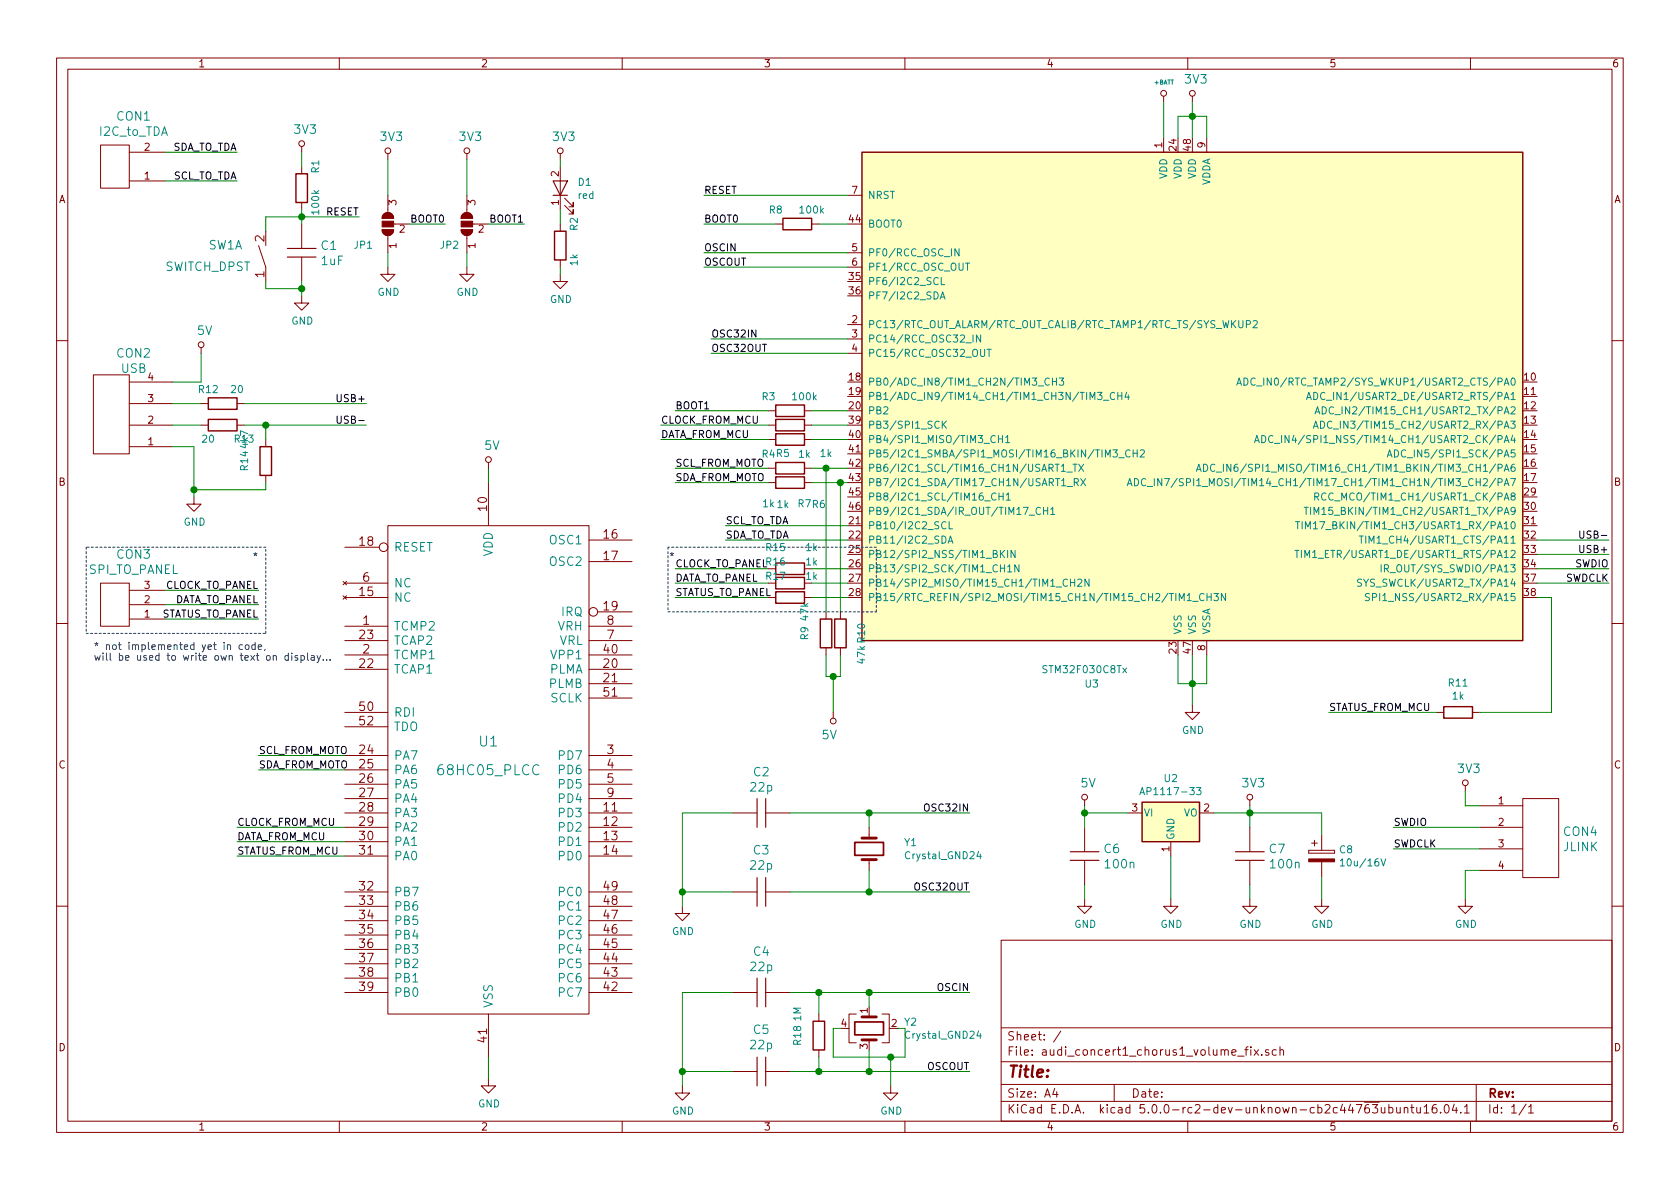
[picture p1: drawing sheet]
EESchema Schematic File Version 4
LIBS:audi_concert1_chorus1_volume_fix-cache
EELAYER 26 0
EELAYER END
$Descr A4 11693 8268
encoding utf-8
Sheet 1 1
Title ""
Date ""
Rev ""
Comp ""
Comment1 ""
Comment2 ""
Comment3 ""
Comment4 ""
$EndDescr
$Comp
L MCU_ST_STM32:STM32F030C8Tx U3
U 1 1
P 8300 2750
F 0 "U3" H 7600 750 50  0000 C CNN
F 1 "STM32F030C8Tx" H 7550 850 50  0000 C CNN
F 2 "Housings_QFP:LQFP-48_7x7mm_Pitch0.5mm" H 10600 4425 50  0001 R TNN
F 3 "http://www.st.com/st-web-ui/static/active/en/resource/technical/document/datasheet/DM00088500.pdf" H 8300 2750 50  0001 C CNN
	1    8300 2750
	1    0    0    -1  
$EndComp
$Comp
L 68HC05:68HC05_PLCC U1
U 1 1
P 3400 5350
F 0 "U1" H 3400 5550 70  0000 C CNN
F 1 "68HC05_PLCC" H 3400 5350 70  0000 C CNN
F 2 "SMD_Packages.pretty:PLCC-52" H 3400 5350 60  0001 C CNN
F 3 "" H 3400 5350 60  0000 C CNN
	1    3400 5350
	1    0    0    -1  
$EndComp
Text Label 1650 5950 0    50   ~ 0
STATUS_FROM_MCU
Text Label 1650 5850 0    50   ~ 0
DATA_FROM_MCU
Text Label 1650 5750 0    50   ~ 0
CLOCK_FROM_MCU
$Comp
L power:GND #PWR0101
U 1 1
P 3400 7500
F 0 "#PWR0101" H 3400 7250 50  0001 C CNN
F 1 "GND" H 3405 7327 50  0000 C CNN
F 2 "" H 3400 7500 50  0001 C CNN
F 3 "" H 3400 7500 50  0001 C CNN
	1    3400 7500
	1    0    0    -1  
$EndComp
Wire Wire Line
	3400 7500 3400 7350
Wire Wire Line
	3400 3250 3400 3350
Wire Wire Line
	2400 5350 1800 5350
Wire Wire Line
	2400 5250 1800 5250
Text Label 1800 5350 0    50   ~ 0
SDA_FROM_MOTO
Text Label 1800 5250 0    50   ~ 0
SCL_FROM_MOTO
$Comp
L con:CONN_2 CON1
U 1 1
P 800 1150
F 0 "CON1" H 669 803 60  0000 C CNN
F 1 "I2C_to_TDA" H 669 909 60  0000 C CNN
F 2 "Pin_Headers.pretty:Pin_Header_Straight_1x02" H 800 1150 50  0001 C CNN
F 3 "" H 800 1150 50  0001 C CNN
	1    800  1150
	-1   0    0    1   
$EndComp
Text Label 1650 1050 2    50   ~ 0
SDA_TO_TDA
Text Label 1650 1250 2    50   ~ 0
SCL_TO_TDA
Wire Wire Line
	1650 1050 1150 1050
Wire Wire Line
	1650 1250 1150 1250
Wire Wire Line
	5900 3750 5050 3750
Text Label 5050 3650 0    50   ~ 0
SCL_TO_TDA
Text Label 5050 3750 0    50   ~ 0
SDA_TO_TDA
Wire Wire Line
	5050 3650 5900 3650
Text Label 4700 3250 0    50   ~ 0
SCL_FROM_MOTO
Wire Wire Line
	4700 3250 5350 3250
$Comp
L Device:R R6
U 1 1
P 5500 3250
F 0 "R6" V 5750 3450 50  0000 C CNN
F 1 "1k" V 5750 3200 50  0000 C CNN
F 2 "Resistors_SMD.pretty:R_0805_HandSoldering" V 5430 3250 50  0001 C CNN
F 3 "~" H 5500 3250 50  0001 C CNN
	1    5500 3250
	0    1    1    0   
$EndComp
$Comp
L Device:R R7
U 1 1
P 5500 3350
F 0 "R7" V 5350 3450 50  0000 C CNN
F 1 "1k" V 5350 3200 50  0000 C CNN
F 2 "Resistors_SMD.pretty:R_0805_HandSoldering" V 5430 3350 50  0001 C CNN
F 3 "~" H 5500 3350 50  0001 C CNN
	1    5500 3350
	0    1    -1   0   
$EndComp
Text Label 4700 3350 0    50   ~ 0
SDA_FROM_MOTO
Wire Wire Line
	4700 3350 5350 3350
$Comp
L Device:R R9
U 1 1
P 5750 4400
F 0 "R9" V 5600 4400 50  0000 C CNN
F 1 "47k" V 5600 4250 50  0000 C CNN
F 2 "Resistors_SMD.pretty:R_0805_HandSoldering" V 5680 4400 50  0001 C CNN
F 3 "~" H 5750 4400 50  0001 C CNN
	1    5750 4400
	1    0    0    1   
$EndComp
$Comp
L Device:R R10
U 1 1
P 5850 4400
F 0 "R10" V 5700 4400 50  0000 C CNN
F 1 "47k" V 5700 4250 50  0000 C CNN
F 2 "Resistors_SMD.pretty:R_0805_HandSoldering" V 5780 4400 50  0001 C CNN
F 3 "~" H 5850 4400 50  0001 C CNN
	1    5850 4400
	-1   0    0    -1  
$EndComp
Wire Wire Line
	5750 4550 5750 4700
Wire Wire Line
	5750 4700 5800 4700
Wire Wire Line
	5850 4700 5850 4550
Wire Wire Line
	5800 4700 5800 4950
Connection ~ 5800 4700
Wire Wire Line
	5800 4700 5850 4700
$Comp
L pwr:5V #PWR0102
U 1 1
P 3400 3250
F 0 "#PWR0102" H 3400 3210 30  0001 C CNN
F 1 "5V" H 3425 3411 60  0000 C CNN
F 2 "" H 3400 3250 50  0001 C CNN
F 3 "" H 3400 3250 50  0001 C CNN
	1    3400 3250
	1    0    0    -1  
$EndComp
$Comp
L pwr:5V #PWR0103
U 1 1
P 5800 4950
F 0 "#PWR0103" H 5800 4910 30  0001 C CNN
F 1 "5V" H 5826 5110 60  0000 C CNN
F 2 "" H 5800 4950 50  0001 C CNN
F 3 "" H 5800 4950 50  0001 C CNN
	1    5800 4950
	-1   0    0    1   
$EndComp
$Comp
L Device:R R11
U 1 1
P 10150 4950
F 0 "R11" V 9943 4950 50  0000 C CNN
F 1 "1k" V 10034 4950 50  0000 C CNN
F 2 "Resistors_SMD.pretty:R_0805_HandSoldering" V 10080 4950 50  0001 C CNN
F 3 "~" H 10150 4950 50  0001 C CNN
	1    10150 4950
	0    1    1    0   
$EndComp
Wire Wire Line
	10700 4150 10800 4150
$Comp
L Device:R R4
U 1 1
P 5500 2950
F 0 "R4" V 5700 2800 50  0000 C CNN
F 1 "1k" V 5700 3050 50  0000 C CNN
F 2 "Resistors_SMD.pretty:R_0805_HandSoldering" V 5430 2950 50  0001 C CNN
F 3 "~" H 5500 2950 50  0001 C CNN
	1    5500 2950
	0    1    1    0   
$EndComp
$Comp
L Device:R R5
U 1 1
P 5500 3050
F 0 "R5" V 5400 3100 50  0000 C CNN
F 1 "1k" V 5400 2800 50  0000 C CNN
F 2 "Resistors_SMD.pretty:R_0805_HandSoldering" V 5430 3050 50  0001 C CNN
F 3 "~" H 5500 3050 50  0001 C CNN
	1    5500 3050
	0    -1   -1   0   
$EndComp
Wire Wire Line
	10300 4950 10800 4950
Wire Wire Line
	10800 4950 10800 4150
$Comp
L Device:R R8
U 1 1
P 5550 1550
F 0 "R8" V 5450 1400 50  0000 C CNN
F 1 "100k" V 5450 1650 50  0000 C CNN
F 2 "Resistors_SMD.pretty:R_0805_HandSoldering" V 5480 1550 50  0001 C CNN
F 3 "~" H 5550 1550 50  0001 C CNN
	1    5550 1550
	0    1    1    0   
$EndComp
Wire Wire Line
	5900 1550 5700 1550
$Comp
L pwr:3V3 #PWR0104
U 1 1
P 8300 700
F 0 "#PWR0104" H 8300 660 30  0001 C CNN
F 1 "3V3" H 8325 861 60  0000 C CNN
F 2 "" H 8300 700 50  0001 C CNN
F 3 "" H 8300 700 50  0001 C CNN
	1    8300 700 
	1    0    0    -1  
$EndComp
Wire Wire Line
	8300 700  8300 800 
Wire Wire Line
	8400 950  8400 800 
Wire Wire Line
	8400 800  8300 800 
Connection ~ 8300 800 
Wire Wire Line
	8300 800  8300 950 
Wire Wire Line
	8200 950  8200 800 
Wire Wire Line
	8200 800  8300 800 
$Comp
L tech-thing:+BATT #PWR0105
U 1 1
P 8100 700
F 0 "#PWR0105" H 8100 650 20  0001 C CNN
F 1 "+BATT" H 8103 838 30  0000 C CNN
F 2 "" H 8100 700 60  0000 C CNN
F 3 "" H 8100 700 60  0000 C CNN
	1    8100 700 
	1    0    0    -1  
$EndComp
Wire Wire Line
	8100 700  8100 950 
$Comp
L Device:R R3
U 1 1
P 5500 2850
F 0 "R3" V 5400 2700 50  0000 C CNN
F 1 "100k" V 5400 2950 50  0000 C CNN
F 2 "Resistors_SMD.pretty:R_0805_HandSoldering" V 5430 2850 50  0001 C CNN
F 3 "~" H 5500 2850 50  0001 C CNN
	1    5500 2850
	0    1    1    0   
$EndComp
Text Label 4900 1550 0    50   ~ 0
BOOT0
Text Label 4700 2850 0    50   ~ 0
BOOT1
Wire Wire Line
	5900 1350 4900 1350
Text Label 4900 1350 0    50   ~ 0
RESET
$Comp
L Jumper:SolderJumper_3_Open JP1
U 1 1
P 2700 1550
F 0 "JP1" V 2550 1650 50  0000 L CNN
F 1 "SolderJumper_3_Open" V 2100 1100 50  0001 L CNN
F 2 "Jumper:SolderJumper-3_P1.3mm_Open_RoundedPad1.0x1.5mm_NumberLabels" H 2700 1550 50  0001 C CNN
F 3 "~" H 2700 1550 50  0001 C CNN
	1    2700 1550
	0    -1   -1   0   
$EndComp
$Comp
L Jumper:SolderJumper_3_Open JP2
U 1 1
P 3250 1550
F 0 "JP2" V 3100 1600 50  0000 L CNN
F 1 "SolderJumper_3_Open" V 2650 1200 50  0001 L CNN
F 2 "Jumper:SolderJumper-3_P1.3mm_Open_RoundedPad1.0x1.5mm_NumberLabels" H 3250 1550 50  0001 C CNN
F 3 "~" H 3250 1550 50  0001 C CNN
	1    3250 1550
	0    -1   -1   0   
$EndComp
Wire Wire Line
	3250 1850 3250 1750
Wire Wire Line
	8200 4550 8200 4750
Wire Wire Line
	8200 4750 8300 4750
Wire Wire Line
	8400 4750 8400 4550
Wire Wire Line
	8300 4550 8300 4750
Connection ~ 8300 4750
Wire Wire Line
	8300 4750 8400 4750
Wire Wire Line
	8300 4750 8300 4900
$Comp
L power:GND #PWR0106
U 1 1
P 8300 4900
F 0 "#PWR0106" H 8300 4650 50  0001 C CNN
F 1 "GND" H 8305 4727 50  0000 C CNN
F 2 "" H 8300 4900 50  0001 C CNN
F 3 "" H 8300 4900 50  0001 C CNN
	1    8300 4900
	1    0    0    -1  
$EndComp
$Comp
L power:GND #PWR0107
U 1 1
P 3250 1850
F 0 "#PWR0107" H 3250 1600 50  0001 C CNN
F 1 "GND" H 3255 1677 50  0000 C CNN
F 2 "" H 3250 1850 50  0001 C CNN
F 3 "" H 3250 1850 50  0001 C CNN
	1    3250 1850
	1    0    0    -1  
$EndComp
$Comp
L pwr:3V3 #PWR0108
U 1 1
P 2700 1100
F 0 "#PWR0108" H 2700 1060 30  0001 C CNN
F 1 "3V3" H 2725 1261 60  0000 C CNN
F 2 "" H 2700 1100 50  0001 C CNN
F 3 "" H 2700 1100 50  0001 C CNN
	1    2700 1100
	1    0    0    -1  
$EndComp
$Comp
L Device:R R1
U 1 1
P 2100 1300
F 0 "R1" V 2000 1150 50  0000 C CNN
F 1 "100k" V 2000 1400 50  0000 C CNN
F 2 "Resistors_SMD.pretty:R_0805_HandSoldering" V 2030 1300 50  0001 C CNN
F 3 "~" H 2100 1300 50  0001 C CNN
	1    2100 1300
	-1   0    0    1   
$EndComp
$Comp
L c:C C1
U 1 1
P 2100 1750
F 0 "C1" H 2229 1803 60  0000 L CNN
F 1 "1uF" H 2229 1697 60  0000 L CNN
F 2 "Capacitors_SMD.pretty:C_1206_HandSoldering" H 2100 1750 50  0001 C CNN
F 3 "" H 2100 1750 50  0001 C CNN
	1    2100 1750
	1    0    0    -1  
$EndComp
$Comp
L power:GND #PWR0109
U 1 1
P 2100 2050
F 0 "#PWR0109" H 2100 1800 50  0001 C CNN
F 1 "GND" H 2105 1877 50  0000 C CNN
F 2 "" H 2100 2050 50  0001 C CNN
F 3 "" H 2100 2050 50  0001 C CNN
	1    2100 2050
	1    0    0    -1  
$EndComp
$Comp
L pwr:3V3 #PWR0110
U 1 1
P 2100 1050
F 0 "#PWR0110" H 2100 1010 30  0001 C CNN
F 1 "3V3" H 2125 1211 60  0000 C CNN
F 2 "" H 2100 1050 50  0001 C CNN
F 3 "" H 2100 1050 50  0001 C CNN
	1    2100 1050
	1    0    0    -1  
$EndComp
Wire Wire Line
	2100 1050 2100 1150
Text Label 2500 1500 2    50   ~ 0
RESET
Wire Wire Line
	2100 1450 2100 1500
Wire Wire Line
	2100 1500 2500 1500
Connection ~ 2100 1500
Wire Wire Line
	2100 1500 2100 1550
$Comp
L power:GND #PWR0111
U 1 1
P 2700 1850
F 0 "#PWR0111" H 2700 1600 50  0001 C CNN
F 1 "GND" H 2705 1677 50  0000 C CNN
F 2 "" H 2700 1850 50  0001 C CNN
F 3 "" H 2700 1850 50  0001 C CNN
	1    2700 1850
	1    0    0    -1  
$EndComp
Wire Wire Line
	2700 1850 2700 1750
$Comp
L pwr:3V3 #PWR0112
U 1 1
P 3250 1100
F 0 "#PWR0112" H 3250 1060 30  0001 C CNN
F 1 "3V3" H 3275 1261 60  0000 C CNN
F 2 "" H 3250 1100 50  0001 C CNN
F 3 "" H 3250 1100 50  0001 C CNN
	1    3250 1100
	1    0    0    -1  
$EndComp
Wire Wire Line
	2700 1100 2700 1350
Wire Wire Line
	3250 1100 3250 1350
Wire Wire Line
	5400 1550 4900 1550
Wire Wire Line
	4700 2850 5350 2850
Wire Wire Line
	5650 2850 5900 2850
Wire Wire Line
	5900 2950 5650 2950
Wire Wire Line
	5650 3050 5900 3050
Text Label 3100 1550 2    50   ~ 0
BOOT0
Wire Wire Line
	3100 1550 2850 1550
Text Label 3650 1550 2    50   ~ 0
BOOT1
Wire Wire Line
	3400 1550 3650 1550
$Comp
L MiscellaneousDevices:SWITCH_DPST SW1
U 1 1
P 1850 1750
F 0 "SW1" V 1900 2150 60  0000 R CNN
F 1 "SWITCH_DPST" V 1750 2450 60  0000 R CNN
F 2 "" H 1850 1750 60  0000 C CNN
F 3 "" H 1850 1750 60  0000 C CNN
	1    1850 1750
	0    -1   -1   0   
$EndComp
Wire Wire Line
	1850 1600 1850 1500
Wire Wire Line
	1850 1500 2100 1500
Wire Wire Line
	2100 1950 2100 2000
Wire Wire Line
	2100 2000 1850 2000
Wire Wire Line
	1850 2000 1850 1950
Connection ~ 2100 2000
Wire Wire Line
	2100 2000 2100 2050
$Comp
L Device:LED D1
U 1 1
P 3900 1300
F 0 "D1" V 3938 1182 50  0000 R CNN
F 1 "red" V 3847 1182 50  0000 R CNN
F 2 "LEDs.pretty:LED-1206" H 3900 1300 50  0001 C CNN
F 3 "~" H 3900 1300 50  0001 C CNN
	1    3900 1300
	0    -1   -1   0   
$EndComp
$Comp
L pwr:3V3 #PWR0113
U 1 1
P 3900 1100
F 0 "#PWR0113" H 3900 1060 30  0001 C CNN
F 1 "3V3" H 3925 1261 60  0000 C CNN
F 2 "" H 3900 1100 50  0001 C CNN
F 3 "" H 3900 1100 50  0001 C CNN
	1    3900 1100
	1    0    0    -1  
$EndComp
Wire Wire Line
	3900 1100 3900 1150
$Comp
L Device:R R2
U 1 1
P 3900 1700
F 0 "R2" V 3800 1550 50  0000 C CNN
F 1 "1k" V 3800 1800 50  0000 C CNN
F 2 "Resistors_SMD.pretty:R_0805_HandSoldering" V 3830 1700 50  0001 C CNN
F 3 "~" H 3900 1700 50  0001 C CNN
	1    3900 1700
	-1   0    0    1   
$EndComp
Wire Wire Line
	3900 1550 3900 1450
$Comp
L power:GND #PWR0114
U 1 1
P 3900 1900
F 0 "#PWR0114" H 3900 1650 50  0001 C CNN
F 1 "GND" H 3905 1727 50  0000 C CNN
F 2 "" H 3900 1900 50  0001 C CNN
F 3 "" H 3900 1900 50  0001 C CNN
	1    3900 1900
	1    0    0    -1  
$EndComp
Wire Wire Line
	3900 1900 3900 1850
Wire Wire Line
	5650 3350 5850 3350
Wire Wire Line
	5650 3250 5750 3250
Wire Wire Line
	5850 4250 5850 3350
Connection ~ 5850 3350
Wire Wire Line
	5850 3350 5900 3350
Wire Wire Line
	5750 3250 5750 4250
Connection ~ 5750 3250
Wire Wire Line
	5750 3250 5900 3250
$Comp
L Regulator_Linear:AP1117-33 U2
U 1 1
P 8150 5650
F 0 "U2" H 8150 5892 50  0000 C CNN
F 1 "AP1117-33" H 8150 5801 50  0000 C CNN
F 2 "modules:SOT-223-REGULATOR" H 8150 5850 50  0001 C CNN
F 3 "http://www.diodes.com/datasheets/AP1117.pdf" H 8250 5400 50  0001 C CNN
	1    8150 5650
	1    0    0    -1  
$EndComp
$Comp
L pwr:5V #PWR06
U 1 1
P 7550 5600
F 0 "#PWR06" H 7550 5560 30  0001 C CNN
F 1 "5V" H 7575 5761 60  0000 C CNN
F 2 "" H 7550 5600 50  0001 C CNN
F 3 "" H 7550 5600 50  0001 C CNN
	1    7550 5600
	1    0    0    -1  
$EndComp
$Comp
L c:C C6
U 1 1
P 7550 5950
F 0 "C6" H 7679 6003 60  0000 L CNN
F 1 "100n" H 7679 5897 60  0000 L CNN
F 2 "Capacitors_SMD.pretty:C_0805_HandSoldering" H 7550 5950 50  0001 C CNN
F 3 "" H 7550 5950 50  0001 C CNN
	1    7550 5950
	1    0    0    -1  
$EndComp
$Comp
L c:C C7
U 1 1
P 8700 5950
F 0 "C7" H 8829 6003 60  0000 L CNN
F 1 "100n" H 8829 5897 60  0000 L CNN
F 2 "Capacitors_SMD.pretty:C_0805_HandSoldering" H 8700 5950 50  0001 C CNN
F 3 "" H 8700 5950 50  0001 C CNN
	1    8700 5950
	1    0    0    -1  
$EndComp
Wire Wire Line
	7850 5650 7550 5650
Wire Wire Line
	7550 5650 7550 5600
Wire Wire Line
	7550 5650 7550 5750
Connection ~ 7550 5650
$Comp
L power:GND #PWR07
U 1 1
P 7550 6250
F 0 "#PWR07" H 7550 6000 50  0001 C CNN
F 1 "GND" H 7555 6077 50  0000 C CNN
F 2 "" H 7550 6250 50  0001 C CNN
F 3 "" H 7550 6250 50  0001 C CNN
	1    7550 6250
	1    0    0    -1  
$EndComp
$Comp
L power:GND #PWR08
U 1 1
P 8150 6250
F 0 "#PWR08" H 8150 6000 50  0001 C CNN
F 1 "GND" H 8155 6077 50  0000 C CNN
F 2 "" H 8150 6250 50  0001 C CNN
F 3 "" H 8150 6250 50  0001 C CNN
	1    8150 6250
	1    0    0    -1  
$EndComp
$Comp
L power:GND #PWR010
U 1 1
P 8700 6250
F 0 "#PWR010" H 8700 6000 50  0001 C CNN
F 1 "GND" H 8705 6077 50  0000 C CNN
F 2 "" H 8700 6250 50  0001 C CNN
F 3 "" H 8700 6250 50  0001 C CNN
	1    8700 6250
	1    0    0    -1  
$EndComp
Wire Wire Line
	7550 6150 7550 6250
Wire Wire Line
	8150 5950 8150 6250
Wire Wire Line
	8700 6150 8700 6250
Wire Wire Line
	8450 5650 8700 5650
Wire Wire Line
	8700 5650 8700 5600
Wire Wire Line
	8700 5650 8700 5750
Connection ~ 8700 5650
$Comp
L pwr:3V3 #PWR09
U 1 1
P 8700 5600
F 0 "#PWR09" H 8700 5560 30  0001 C CNN
F 1 "3V3" H 8725 5761 60  0000 C CNN
F 2 "" H 8700 5600 50  0001 C CNN
F 3 "" H 8700 5600 50  0001 C CNN
	1    8700 5600
	1    0    0    -1  
$EndComp
$Comp
L Device:CP C8
U 1 1
P 9200 5950
F 0 "C8" H 9318 5996 50  0000 L CNN
F 1 "10u/16V" H 9318 5905 50  0000 L CNN
F 2 "Capacitors_Tantalum_SMD.pretty:CP_Tantalum_Case-A_EIA-3216-18_Hand" H 9238 5800 50  0001 C CNN
F 3 "~" H 9200 5950 50  0001 C CNN
	1    9200 5950
	1    0    0    -1  
$EndComp
$Comp
L power:GND #PWR011
U 1 1
P 9200 6250
F 0 "#PWR011" H 9200 6000 50  0001 C CNN
F 1 "GND" H 9205 6077 50  0000 C CNN
F 2 "" H 9200 6250 50  0001 C CNN
F 3 "" H 9200 6250 50  0001 C CNN
	1    9200 6250
	1    0    0    -1  
$EndComp
Wire Wire Line
	9200 6250 9200 6100
Wire Wire Line
	9200 5800 9200 5650
Wire Wire Line
	9200 5650 8700 5650
$Comp
L con:CONN_4 CON4
U 1 1
P 10700 5900
F 0 "CON4" H 10877 6023 60  0000 L CNN
F 1 "JLINK" H 10877 5917 60  0000 L CNN
F 2 "Pin_Headers.pretty:Pin_Header_Straight_1x04" H 10700 5900 50  0001 C CNN
F 3 "" H 10700 5900 50  0001 C CNN
	1    10700 5900
	1    0    0    -1  
$EndComp
$Comp
L power:GND #PWR013
U 1 1
P 10200 6250
F 0 "#PWR013" H 10200 6000 50  0001 C CNN
F 1 "GND" H 10205 6077 50  0000 C CNN
F 2 "" H 10200 6250 50  0001 C CNN
F 3 "" H 10200 6250 50  0001 C CNN
	1    10200 6250
	1    0    0    -1  
$EndComp
$Comp
L pwr:3V3 #PWR012
U 1 1
P 10200 5500
F 0 "#PWR012" H 10200 5460 30  0001 C CNN
F 1 "3V3" H 10225 5661 60  0000 C CNN
F 2 "" H 10200 5500 50  0001 C CNN
F 3 "" H 10200 5500 50  0001 C CNN
	1    10200 5500
	1    0    0    -1  
$EndComp
Wire Wire Line
	10200 5500 10200 5600
Wire Wire Line
	10200 5600 10300 5600
Wire Wire Line
	10300 6050 10200 6050
Wire Wire Line
	10200 6050 10200 6250
Wire Wire Line
	10300 5900 9700 5900
Wire Wire Line
	10300 5750 9700 5750
Text Label 9700 5750 0    50   ~ 0
SWDIO
Text Label 9700 5900 0    50   ~ 0
SWDCLK
Wire Wire Line
	10700 3950 11200 3950
Wire Wire Line
	10700 4050 11200 4050
Text Label 11200 3950 2    50   ~ 0
SWDIO
Text Label 11200 4050 2    50   ~ 0
SWDCLK
$Comp
L Device:Crystal_GND24 Y2
U 1 1
P 6050 7150
F 0 "Y2" V 6004 7391 50  0000 L CNN
F 1 "Crystal_GND24" V 6095 7391 50  0000 L CNN
F 2 "Crystals:Crystal_SMD_5032-4pin_5.0x3.2mm" H 6050 7150 50  0001 C CNN
F 3 "~" H 6050 7150 50  0001 C CNN
	1    6050 7150
	0    1    1    0   
$EndComp
$Comp
L c:C C4
U 1 1
P 5300 6900
F 0 "C4" V 5012 6900 60  0000 C CNN
F 1 "22p" V 5118 6900 60  0000 C CNN
F 2 "Capacitors_SMD.pretty:C_0805_HandSoldering" H 5300 6900 50  0001 C CNN
F 3 "" H 5300 6900 50  0001 C CNN
	1    5300 6900
	0    1    1    0   
$EndComp
$Comp
L c:C C5
U 1 1
P 5300 7450
F 0 "C5" V 5588 7450 60  0000 C CNN
F 1 "22p" V 5482 7450 60  0000 C CNN
F 2 "Capacitors_SMD.pretty:C_0805_HandSoldering" H 5300 7450 50  0001 C CNN
F 3 "" H 5300 7450 50  0001 C CNN
	1    5300 7450
	0    -1   -1   0   
$EndComp
Wire Wire Line
	5100 6900 4750 6900
Wire Wire Line
	4750 6900 4750 7450
Wire Wire Line
	5100 7450 4750 7450
Wire Wire Line
	5500 7450 5700 7450
Wire Wire Line
	6050 7300 6050 7450
Connection ~ 6050 7450
Wire Wire Line
	6050 7450 6750 7450
Wire Wire Line
	5500 6900 5700 6900
Wire Wire Line
	6050 7000 6050 6900
Connection ~ 6050 6900
Wire Wire Line
	6050 6900 6750 6900
$Comp
L Device:R R18
U 1 1
P 5700 7200
F 0 "R18" V 5550 7200 50  0000 C CNN
F 1 "1M" V 5550 7050 50  0000 C CNN
F 2 "Resistors_SMD.pretty:R_0805_HandSoldering" V 5630 7200 50  0001 C CNN
F 3 "~" H 5700 7200 50  0001 C CNN
	1    5700 7200
	1    0    0    1   
$EndComp
Wire Wire Line
	5700 7050 5700 6900
Connection ~ 5700 6900
Wire Wire Line
	5700 6900 6050 6900
Wire Wire Line
	5700 7350 5700 7450
Connection ~ 5700 7450
Wire Wire Line
	5700 7450 6050 7450
Text Label 6750 6900 2    50   ~ 0
OSCIN
Text Label 6750 7450 2    50   ~ 0
OSCOUT
$Comp
L power:GND #PWR04
U 1 1
P 4750 7550
F 0 "#PWR04" H 4750 7300 50  0001 C CNN
F 1 "GND" H 4755 7377 50  0000 C CNN
F 2 "" H 4750 7550 50  0001 C CNN
F 3 "" H 4750 7550 50  0001 C CNN
	1    4750 7550
	1    0    0    -1  
$EndComp
Wire Wire Line
	5900 1750 4900 1750
Wire Wire Line
	5900 1850 4900 1850
Text Label 4900 1750 0    50   ~ 0
OSCIN
Text Label 4900 1850 0    50   ~ 0
OSCOUT
Wire Wire Line
	4750 7550 4750 7450
Connection ~ 4750 7450
$Comp
L Device:Crystal Y1
U 1 1
P 6050 5900
F 0 "Y1" V 6004 6141 50  0000 L CNN
F 1 "Crystal_GND24" V 6095 6141 50  0000 L CNN
F 2 "Crystals:Crystal_SMD_3215-2pin_3.2x1.5mm" H 6050 5900 50  0001 C CNN
F 3 "~" H 6050 5900 50  0001 C CNN
	1    6050 5900
	0    1    1    0   
$EndComp
$Comp
L c:C C2
U 1 1
P 5300 5650
F 0 "C2" V 5012 5650 60  0000 C CNN
F 1 "22p" V 5118 5650 60  0000 C CNN
F 2 "Capacitors_SMD.pretty:C_0805_HandSoldering" H 5300 5650 50  0001 C CNN
F 3 "" H 5300 5650 50  0001 C CNN
	1    5300 5650
	0    1    1    0   
$EndComp
$Comp
L c:C C3
U 1 1
P 5300 6200
F 0 "C3" V 5588 6200 60  0000 C CNN
F 1 "22p" V 5482 6200 60  0000 C CNN
F 2 "Capacitors_SMD.pretty:C_0805_HandSoldering" H 5300 6200 50  0001 C CNN
F 3 "" H 5300 6200 50  0001 C CNN
	1    5300 6200
	0    -1   -1   0   
$EndComp
Wire Wire Line
	5100 5650 4750 5650
Wire Wire Line
	4750 5650 4750 6200
Wire Wire Line
	5100 6200 4750 6200
Wire Wire Line
	6050 5750 6050 5650
Connection ~ 6050 5650
Wire Wire Line
	6050 5650 6750 5650
Text Label 6750 6200 2    50   ~ 0
OSC32OUT
$Comp
L power:GND #PWR03
U 1 1
P 4750 6300
F 0 "#PWR03" H 4750 6050 50  0001 C CNN
F 1 "GND" H 4755 6127 50  0000 C CNN
F 2 "" H 4750 6300 50  0001 C CNN
F 3 "" H 4750 6300 50  0001 C CNN
	1    4750 6300
	1    0    0    -1  
$EndComp
Wire Wire Line
	4750 6300 4750 6200
Connection ~ 4750 6200
Wire Wire Line
	5500 5650 6050 5650
Wire Wire Line
	5850 7150 5800 7150
Wire Wire Line
	5800 7150 5800 7350
Wire Wire Line
	5800 7350 6200 7350
Wire Wire Line
	6300 7350 6300 7150
Wire Wire Line
	6300 7150 6250 7150
Wire Wire Line
	6200 7350 6200 7550
Connection ~ 6200 7350
Wire Wire Line
	6200 7350 6300 7350
$Comp
L power:GND #PWR05
U 1 1
P 6200 7550
F 0 "#PWR05" H 6200 7300 50  0001 C CNN
F 1 "GND" H 6205 7377 50  0000 C CNN
F 2 "" H 6200 7550 50  0001 C CNN
F 3 "" H 6200 7550 50  0001 C CNN
	1    6200 7550
	1    0    0    -1  
$EndComp
Wire Wire Line
	5500 6200 6050 6200
Wire Wire Line
	6050 6050 6050 6200
Connection ~ 6050 6200
Wire Wire Line
	6050 6200 6750 6200
Wire Wire Line
	5900 2350 4950 2350
Wire Wire Line
	5900 2450 4950 2450
Text Label 4950 2350 0    50   ~ 0
OSC32IN
Text Label 4950 2450 0    50   ~ 0
OSC32OUT
Text Label 6750 5650 2    50   ~ 0
OSC32IN
Wire Wire Line
	1200 2650 1400 2650
Wire Wire Line
	1400 2650 1400 2450
$Comp
L pwr:5V #PWR02
U 1 1
P 1400 2450
F 0 "#PWR02" H 1400 2410 30  0001 C CNN
F 1 "5V" H 1425 2611 60  0000 C CNN
F 2 "" H 1400 2450 50  0001 C CNN
F 3 "" H 1400 2450 50  0001 C CNN
	1    1400 2450
	1    0    0    -1  
$EndComp
$Comp
L power:GND #PWR01
U 1 1
P 1350 3450
F 0 "#PWR01" H 1350 3200 50  0001 C CNN
F 1 "GND" H 1355 3277 50  0000 C CNN
F 2 "" H 1350 3450 50  0001 C CNN
F 3 "" H 1350 3450 50  0001 C CNN
	1    1350 3450
	1    0    0    -1  
$EndComp
$Comp
L Device:R R12
U 1 1
P 1550 2800
F 0 "R12" V 1450 2700 50  0000 C CNN
F 1 "20" V 1450 2900 50  0000 C CNN
F 2 "Resistors_SMD.pretty:R_0805_HandSoldering" V 1480 2800 50  0001 C CNN
F 3 "~" H 1550 2800 50  0001 C CNN
	1    1550 2800
	0    1    1    0   
$EndComp
$Comp
L Device:R R13
U 1 1
P 1550 2950
F 0 "R13" V 1450 2800 50  0000 C CNN
F 1 "20" V 1450 3050 50  0000 C CNN
F 2 "Resistors_SMD.pretty:R_0805_HandSoldering" V 1480 2950 50  0001 C CNN
F 3 "~" H 1550 2950 50  0001 C CNN
	1    1550 2950
	0    -1   -1   0   
$EndComp
$Comp
L Device:R R14
U 1 1
P 1850 3200
F 0 "R14" V 1700 3200 50  0000 C CNN
F 1 "4k7" V 1700 3050 50  0000 C CNN
F 2 "Resistors_SMD.pretty:R_0805_HandSoldering" V 1780 3200 50  0001 C CNN
F 3 "~" H 1850 3200 50  0001 C CNN
	1    1850 3200
	1    0    0    1   
$EndComp
Wire Wire Line
	1700 2950 1850 2950
Wire Wire Line
	1850 3050 1850 2950
Connection ~ 1850 2950
Wire Wire Line
	1850 2950 2550 2950
Wire Wire Line
	1700 2800 2550 2800
Text Label 2550 2800 2    50   ~ 0
USB+
Text Label 2550 2950 2    50   ~ 0
USB-
Wire Wire Line
	10700 3850 11200 3850
Wire Wire Line
	10700 3750 11200 3750
Text Label 11200 3850 2    50   ~ 0
USB+
Text Label 11200 3750 2    50   ~ 0
USB-
Wire Wire Line
	1850 3350 1850 3400
$Comp
L con:CONN_4 CON2
U 1 1
P 800 2800
F 0 "CON2" H 669 2453 60  0000 C CNN
F 1 "USB" H 669 2559 60  0000 C CNN
F 2 "Pin_Headers.pretty:Pin_Header_Straight_1x04" H 800 2800 50  0001 C CNN
F 3 "" H 800 2800 50  0001 C CNN
	1    800  2800
	-1   0    0    1   
$EndComp
Wire Wire Line
	1200 3100 1350 3100
Wire Wire Line
	1350 3100 1350 3400
Wire Wire Line
	1400 2800 1200 2800
Wire Wire Line
	1200 2950 1400 2950
Wire Wire Line
	1850 3400 1350 3400
Connection ~ 1350 3400
Wire Wire Line
	1350 3400 1350 3450
$Comp
L con:CONN_3 CON3
U 1 1
P 800 4200
F 0 "CON3" H 669 3853 60  0000 C CNN
F 1 "SPI_TO_PANEL" H 669 3959 60  0000 C CNN
F 2 "Pin_Headers.pretty:Pin_Header_Straight_1x03" H 800 4200 50  0001 C CNN
F 3 "" H 800 4200 50  0001 C CNN
	1    800  4200
	-1   0    0    1   
$EndComp
Text Label 1800 4100 2    50   ~ 0
CLOCK_TO_PANEL
Wire Wire Line
	1150 4100 1800 4100
Wire Wire Line
	1150 4200 1800 4200
Wire Wire Line
	1150 4300 1800 4300
Text Label 1800 4200 2    50   ~ 0
DATA_TO_PANEL
Text Label 1800 4300 2    50   ~ 0
STATUS_TO_PANEL
Wire Wire Line
	1650 5750 2400 5750
Wire Wire Line
	1650 5850 2400 5850
Wire Wire Line
	1650 5950 2400 5950
Text Label 4600 2950 0    50   ~ 0
CLOCK_FROM_MCU
Wire Wire Line
	4600 2950 5350 2950
Wire Wire Line
	4600 3050 5350 3050
Wire Wire Line
	9250 4950 10000 4950
Text Label 4600 3050 0    50   ~ 0
DATA_FROM_MCU
Text Label 9250 4950 0    50   ~ 0
STATUS_FROM_MCU
Text Label 4700 3950 0    50   ~ 0
CLOCK_TO_PANEL
Wire Wire Line
	4700 3950 5350 3950
Wire Wire Line
	4700 4050 5350 4050
Wire Wire Line
	4700 4150 5350 4150
Text Label 4700 4050 0    50   ~ 0
DATA_TO_PANEL
Text Label 4700 4150 0    50   ~ 0
STATUS_TO_PANEL
$Comp
L Device:R R15
U 1 1
P 5500 3950
F 0 "R15" V 5350 4050 50  0000 C CNN
F 1 "1k" V 5350 3800 50  0000 C CNN
F 2 "Resistors_SMD.pretty:R_0805_HandSoldering" V 5430 3950 50  0001 C CNN
F 3 "~" H 5500 3950 50  0001 C CNN
	1    5500 3950
	0    -1   1    0   
$EndComp
$Comp
L Device:R R16
U 1 1
P 5500 4050
F 0 "R16" V 5350 4150 50  0000 C CNN
F 1 "1k" V 5350 3900 50  0000 C CNN
F 2 "Resistors_SMD.pretty:R_0805_HandSoldering" V 5430 4050 50  0001 C CNN
F 3 "~" H 5500 4050 50  0001 C CNN
	1    5500 4050
	0    -1   1    0   
$EndComp
$Comp
L Device:R R17
U 1 1
P 5500 4150
F 0 "R17" V 5350 4250 50  0000 C CNN
F 1 "1k" V 5350 4000 50  0000 C CNN
F 2 "Resistors_SMD.pretty:R_0805_HandSoldering" V 5430 4150 50  0001 C CNN
F 3 "~" H 5500 4150 50  0001 C CNN
	1    5500 4150
	0    -1   1    0   
$EndComp
Wire Wire Line
	5650 4150 5900 4150
Wire Wire Line
	5900 4050 5650 4050
Wire Wire Line
	5650 3950 5900 3950
Wire Notes Line
	4650 3800 4650 4250
Wire Notes Line
	4650 4250 6100 4250
Wire Notes Line
	6100 4250 6100 3800
Wire Notes Line
	6100 3800 4650 3800
Text Notes 4700 3900 2    50   ~ 0
*
Wire Notes Line
	600  3800 600  4400
Wire Notes Line
	600  4400 1850 4400
Wire Notes Line
	1850 4400 1850 3800
Wire Notes Line
	1850 3800 600  3800
Text Notes 1800 3900 2    50   ~ 0
*
Text Notes 650  4600 0    50   ~ 0
* not implemented yet in code, \nwill be used to write own text on display...
$EndSCHEMATC
